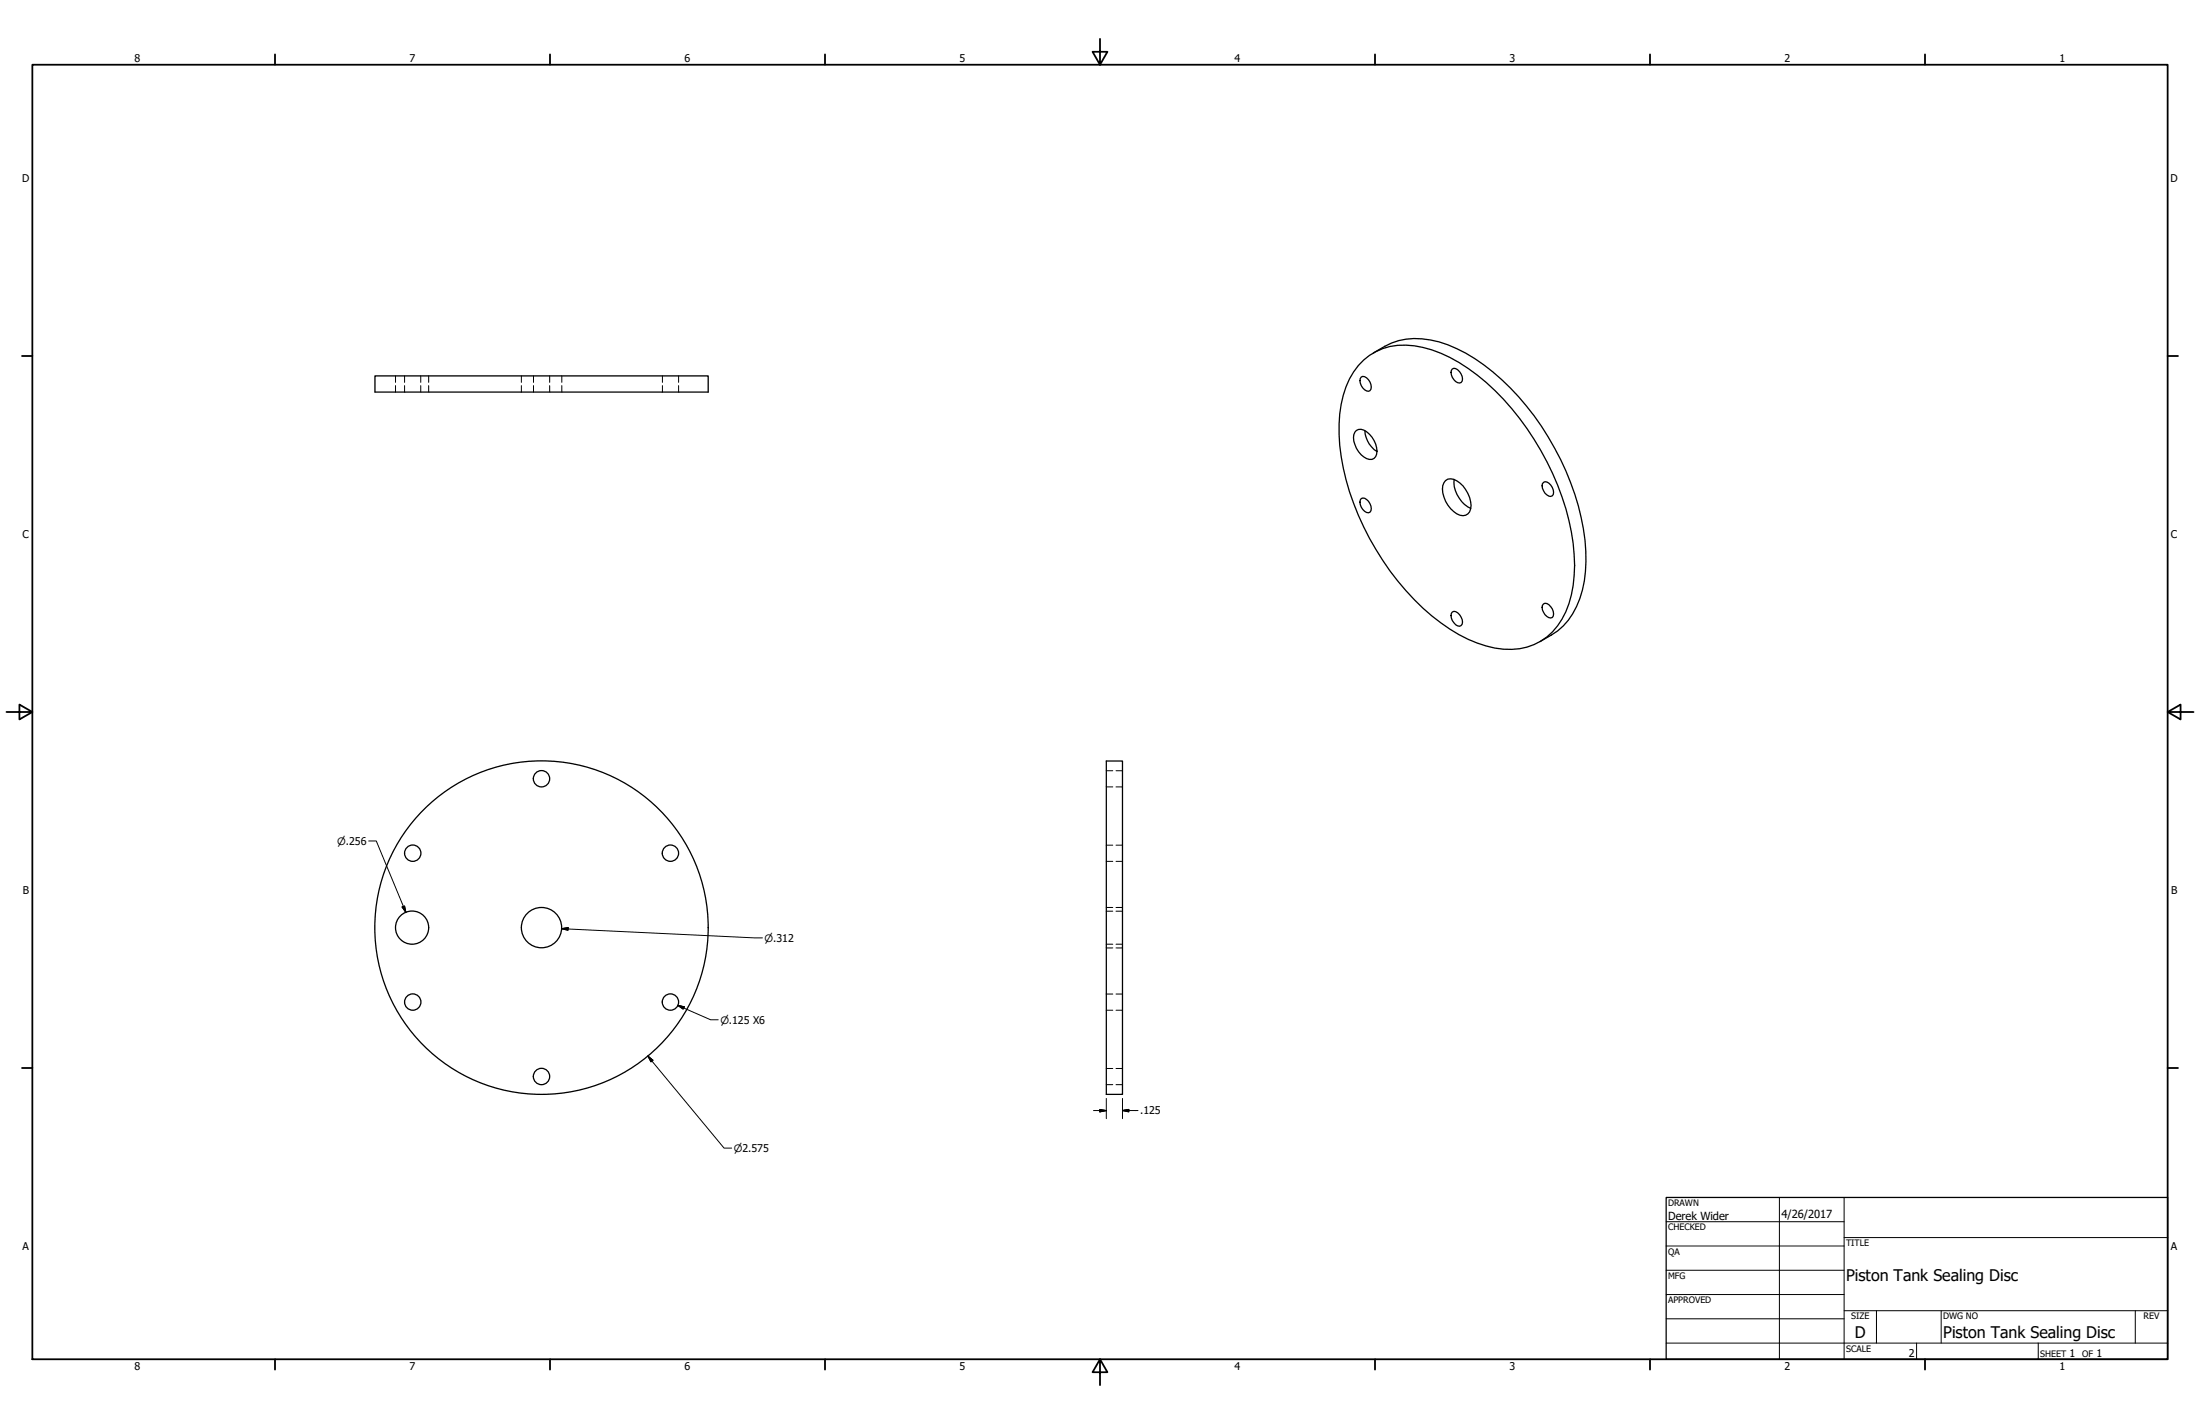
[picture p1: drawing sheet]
<svg xmlns="http://www.w3.org/2000/svg" width="864mm" height="559mm" viewBox="0 0 864 559" stroke-linecap="round" stroke-linejoin="round" font-family="sans-serif">
<!-- layer: Visible (ANSI) -->
<g fill="none" stroke="#000" stroke-width=".51">
<path d="M539.1 138.5a28.6 28.6 0 0 1 15.9-5.7 45.8 45.8 0 0 1 27.5 10.4 105.5 105.5 0 0 1 39.7 68.6 50.6 50.6 0 0 1-3.3 26.2 24.3 24.3 0 0 1-9.9 11.2l-4.5 2.6M147.2 147.5h130.8v6.4h-130.8zM534.4 148a2.21 2.21 0 0 1 2.8 1 2.79 2.79 0 0 1 0 4.5 4 4 0 0 1-2.8-5.5zM535.3 141.3a24.5 24.5 0 0 1 23.2-5 62.4 62.4 0 0 1 28.3 16.9 107.3 107.3 0 0 1 30.7 60 47.7 47.7 0 0 1-4.3 29.8 23.7 23.7 0 0 1-26.4 11.3 59.2 59.2 0 0 1-28.3-15.7 106.5 106.5 0 0 1-32.6-63.8 45.1 45.1 0 0 1 5.5-28.9l1.8-2.5zM570.1 144.8a2.21 2.21 0 0 1 2.9 1.1 3.4 3.4 0 0 1 .5 4.2 3.3 3.3 0 0 1-3.8-3v-1.7zM532.4 168.9a3.8 3.8 0 0 1 5.1 1.5 8.5 8.5 0 0 1 2.5 8.8 2.9 2.9 0 0 1-4.6 .1 9.7 9.7 0 0 1-4-8.7zM535.8 169a10.2 10.2 0 0 0 4.7 8.2M534.4 195.6a2.21 2.21 0 0 1 2.8 1.1 3.7 3.7 0 0 1 .6 4.3 2.21 2.21 0 0 1-2.9-1.1 3.7 3.7 0 0 1-.5-4.3zM567.4 188.6a3.6 3.6 0 0 1 4.4 .1 11.8 11.8 0 0 1 5.5 11 3.3 3.3 0 0 1-5.5 1.9 11.8 11.8 0 0 1-5.4-11zM570.8 188.2a11.8 11.8 0 0 0 6.5 11.3M605.9 189.3a2.16 2.16 0 0 1 2.8 1 3.6 3.6 0 0 1 .6 4.3 2.56 2.56 0 0 1-3.4-2 2.6 2.6 0 0 1 0-3.3zM605.9 237a2.12 2.12 0 0 1 2.8 1.1 3.6 3.6 0 0 1 .6 4.2 3.4 3.4 0 0 1-3.8-3v-1.7z"/>
<path d="M570.1 240.2a2.21 2.21 0 0 1 2.9 1 3.4 3.4 0 0 1 .5 4.3 2.12 2.12 0 0 1-2.8-1.1 3.6 3.6 0 0 1-.6-4.2zM434.3 298.6h6.3v130.9h-6.3z"/>
<circle cx="212.6" cy="305.6" r="3.2"/>
<circle cx="162" cy="334.8" r="3.2"/>
<circle cx="263.2" cy="334.8" r="3.2"/>
<circle cx="161.8" cy="364" r="6.5"/>
<circle cx="212.6" cy="364" r="65.4"/>
<circle cx="212.6" cy="364" r="7.9"/>
<circle cx="162" cy="393.2" r="3.2"/>
<circle cx="263.2" cy="393.2" r="3.2"/>
<circle cx="212.6" cy="422.4" r="3.2"/>
</g>
<!-- layer: Hidden (ANSI) -->
<g fill="none" stroke="#000" stroke-width=".39">
<path d="M155.3 147.5v2.6M155.3 151.3v2.6M158.8 147.5v2.6M158.8 151.3v2.6M165.2 147.5v2.6M165.2 151.3v2.6M168.3 147.5v2.6M168.3 151.3v2.6M204.7 147.5v2.6M204.7 151.3v2.6M209.4 147.5v2.6M209.4 151.3v2.6"/>
<path d="M215.8 147.5v2.6M215.8 151.3v2.6M220.5 147.5v2.6M220.5 151.3v2.6M260 147.5v2.6M260 151.3v2.6M266.4 147.5v2.6M266.4 151.3v2.6M434.3 302.5h2.5M434.3 308.8h2.5M438.1 302.5h2.5M438.1 308.8h2.5"/>
<path d="M434.3 331.7h2.5M434.3 338h2.5M438.1 331.7h2.5M438.1 338h2.5M434.3 356.1h2.5M434.3 357.6h2.5M438.1 356.1h2.5M438.1 357.6h2.5M434.3 372h2.5M434.3 370.5h2.5M438.1 372h2.5M438.1 370.5h2.5"/>
<path d="M434.3 390.1h2.5M434.3 396.4h2.5M438.1 390.1h2.5M438.1 396.4h2.5M434.3 419.3h2.5M438.1 419.3h2.5M434.3 425.6h2.5M438.1 425.6h2.5"/>
</g>
<!-- layer: Border (ANSI) -->
<g fill="none" stroke="#000" stroke-width=".7">
<path d="M431.8 15.2v10.2l-2.9-5.1h5.8l-2.9 5.1M12.7 25.4h838.2v508h-838.2zM107.9 21.3v4.1M215.9 21.3v4.1M323.8 21.3v4.1M539.8 21.3v4.1M647.7 21.3v4.1M755.6 21.3v4.1M8.6 139.7h4.1M850.9 139.7h4.1M2.5 279.4h10.2l-5.1-2.9v5.8l5.1-2.9M850.9 279.4l5.1 2.9v-5.8l-5.1 2.9h10.2"/>
<path d="M8.6 419.1h4.1M850.9 419.1h4.1M107.9 533.4v4.1M215.9 533.4v4.1M323.8 533.4v4.1M431.8 533.4l2.9 5.1h-5.8l2.9-5.1v10.2M539.8 533.4v4.1M647.7 533.4v4.1M755.6 533.4v4.1"/>
</g>
<!-- layer: Title (ANSI) -->
<g fill="none" stroke="#000" stroke-width=".39">
<path d="M654 479.4h69.9M698.5 469.9v63.5M723.9 469.9v63.5M654 488.9h69.9M654 498.5h69.9M723.9 485.6h127M654 508h69.9M654 517.5h69.9M723.9 514.3h127M736.6 514.3v12.7M762 514.3v12.7M838.2 514.3v12.7"/>
<path d="M654 527h196.9M752.3 527v6.4M800.1 527v6.4"/>
</g>
<path d="M654 469.9h196.9v63.5h-196.9z" fill="none" stroke="#000" stroke-width=".51"/>
<!-- layer: Dimension (ANSI) -->
<g fill="none" stroke="#000" stroke-width=".39">
<path d="M144.7 330h3l11.6 28M157.9 355.9l.9-.4 .5 2.5zM220.5 364.4l2.5-.4-.1 1.1zM220.5 364.4l78.8 3.6M266.1 394.5l2.5 .6-.4 .9zM266.1 394.5l12.9 5.7h2.9M254.3 414.4l2 1.7-.8 .6zM254.3 414.4l29.9 36.1h3M429.3 435.8h5M431.7 435.4l2.6 .4-2.6 .5zM434.3 431v8M440.6 435.8l2.5-.4v.9z"/>
<path d="M440.6 435.8h6.1M440.6 431v8"/>
</g>
<path d="M157.9 355.9l1.4 2.1zM157.9 355.9l.9-.4 .5 2.5zM220.5 364.4l2.5-.4zM220.5 364.4l2.5-.4-.1 1.1zM266.1 394.5l2.5 .6zM266.1 394.5l2.5 .6-.4 .9zM254.3 414.4l2 1.7zM254.3 414.4l2 1.7-.8 .6zM431.7 436.3l2.6-.5zM431.7 435.4l2.6 .4-2.6 .5zM440.6 435.8l2.5-.4zM440.6 435.8l2.5-.4v.9z" fill="#000" stroke="#000" stroke-width=".39"/>
<g font-size="6.3">
<text x="724.7" y="502.8">Piston Tank Sealing Disc</text>
<text x="728.1" y="524.9">D</text>
<text x="762.8" y="525">Piston Tank Sealing Disc</text>
</g>
<g font-size="4.4">
<text x="654.8" y="478.6">Derek Wider</text>
<text x="699.3" y="478">4/26/2017</text>
</g>
<g font-size="4.2">
<text x="52.8" y="24.4">8</text>
<text x="160.8" y="24.4">7</text>
<text x="268.7" y="24.4">6</text>
<text x="376.7" y="24.4">5</text>
<text x="484.6" y="24.4">4</text>
<text x="592.6" y="24.4">3</text>
<text x="700.5" y="24.4">2</text>
<text x="808.5" y="24.4">1</text>
<text x="8.8" y="71.4">D</text>
<text x="852" y="71.4">D</text>
<text x="8.9" y="211.1">C</text>
<text x="852.2" y="211.1">C</text>
<text x="9" y="350.8">B</text>
<text x="852.2" y="350.8">B</text>
<text x="447.5" y="437.3">.125</text>
<text x="8.9" y="490.5">A</text>
<text x="852.2" y="490.5">A</text>
<text x="749.3" y="532.6">2</text>
<text x="812.4" y="532.6">1</text>
<text x="823" y="532.6">1</text>
<text x="52.8" y="537.5">8</text>
<text x="160.8" y="537.5">7</text>
<text x="268.7" y="537.5">6</text>
<text x="376.7" y="537.5">5</text>
<text x="484.6" y="537.5">4</text>
<text x="592.6" y="537.5">3</text>
<text x="700.5" y="537.5">2</text>
<text x="808.5" y="537.5">1</text>
</g>
<g font-size="4">
<text x="132.3" y="331.5">⌀.256</text>
<text x="300.1" y="369.5">⌀.312</text>
<text x="282.8" y="401.6">⌀.125 X6</text>
<text x="288" y="452">⌀2.575</text>
</g>
<g font-size="3.5">
<text x="654.8" y="473.2">DRAWN</text>
<text x="654.8" y="482.8">CHECKED</text>
<text x="724.7" y="488.9">TITLE</text>
<text x="654.8" y="492.3">QA</text>
<text x="654.8" y="501.8">MFG</text>
<text x="654.8" y="511.4">APPROVED</text>
<text x="726.7" y="517.7">SIZE</text>
<text x="762.8" y="517.7">DWG NO</text>
<text x="841.4" y="517.7">REV</text>
<text x="724.7" y="530.4">SCALE</text>
<text x="800.9" y="532.6">SHEET</text>
<text x="817.4" y="532.6">OF</text>
</g>
</svg>
